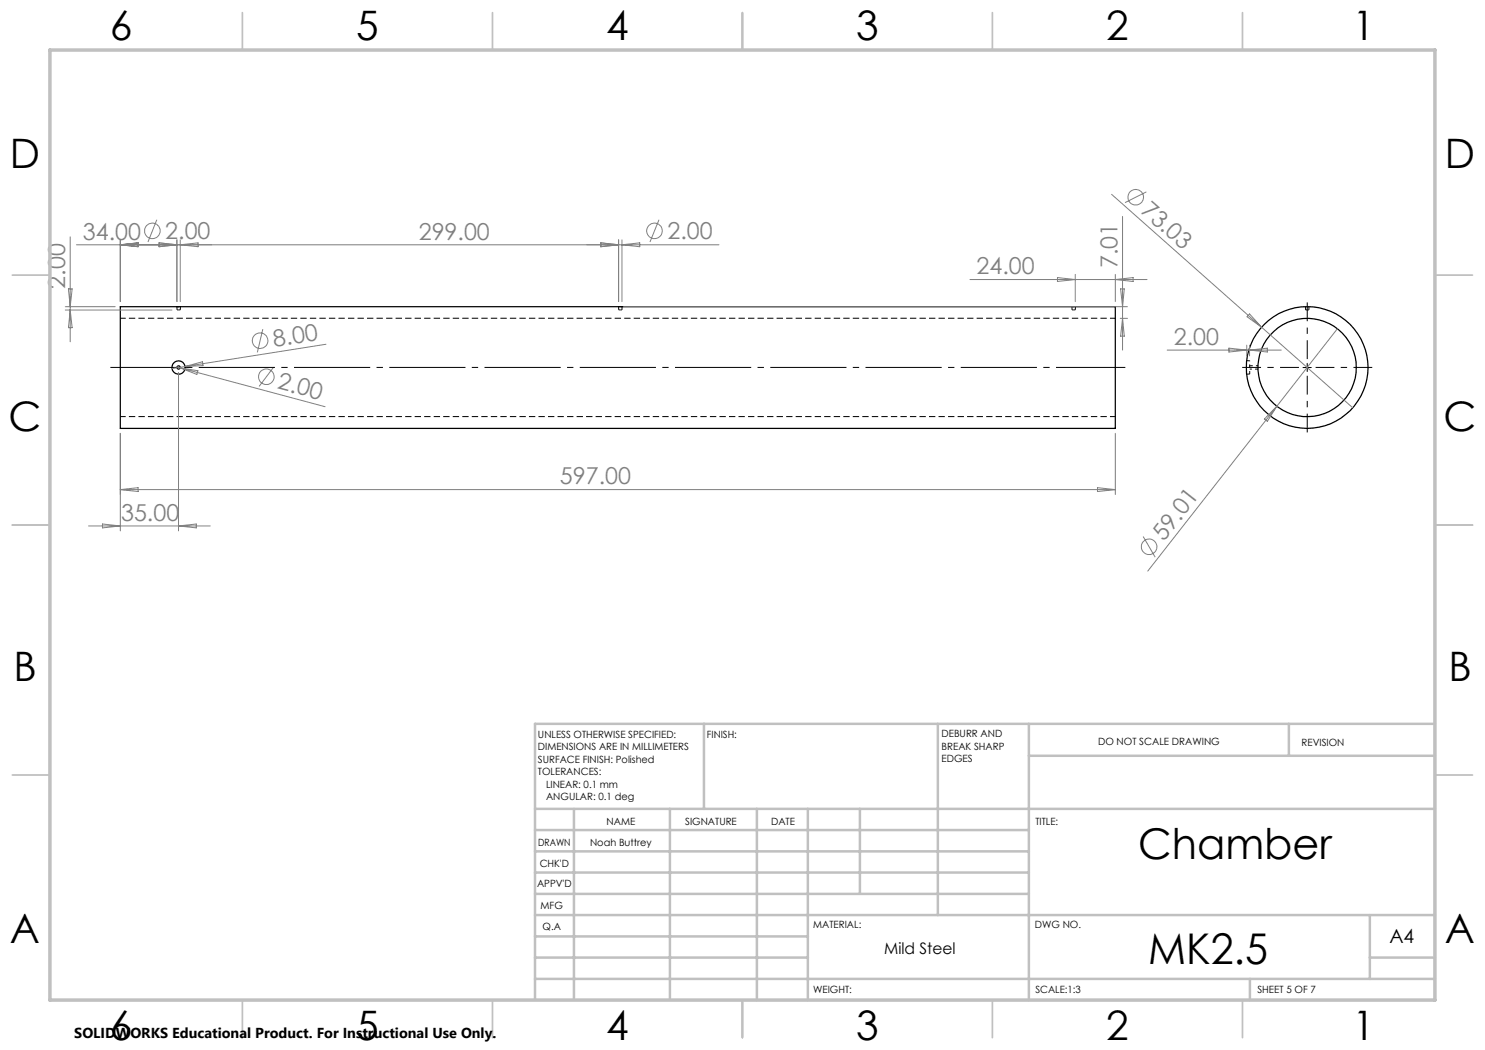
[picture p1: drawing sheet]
<svg xmlns="http://www.w3.org/2000/svg" width="297mm" height="210mm" viewBox="0 0 297 210" stroke-linecap="round" stroke-linejoin="round" font-family="sans-serif">
<path d="M35.4 62h.3M35.4 61.3h.4M35.7 62h.4M123.7 62h.4M124.1 62h.3M214.4 62h.3M214.7 61.3h.1M214.7 62h.4M249.3 74.8h.6M249.9 72.2h-.6" fill="none" stroke="#000" stroke-width=".2" stroke-dasharray="1.3 .6" stroke-linecap="butt"/>
<path d="M223.1 63.6h-199M24.1 83.3h199" fill="none" stroke="#000" stroke-width=".2" stroke-dasharray="1.3 .6" stroke-dashoffset=".2" stroke-linecap="butt"/>
<path d="M35.4 61.3v.7M36.1 62v-.7M123.7 61.3v.7M124.4 62v-.7M214.4 61.3v.7M215.1 62v-.7M261.1 62h.7M261.1 61.3v.7M261.8 62v-.7" fill="none" stroke="#000" stroke-width=".2" stroke-dasharray="1.3 .6" stroke-dashoffset=".3" stroke-linecap="butt"/>
<g fill="none" stroke="#000" stroke-width=".25">
<path d="M24.1 61.3h199v24.4h-199z"/>
<circle cx="35.7" cy="73.5" r="1.33"/>
<circle cx="35.7" cy="73.5" r=".33"/>
<circle cx="261.4" cy="73.5" r="9.8"/>
<circle cx="261.4" cy="73.5" r="12.2"/>
</g>
<path d="M249.9 73.5v-1.3M249.9 74.8v-1.3" fill="none" stroke="#000" stroke-width=".2" stroke-dasharray="1.3 .6" stroke-dashoffset=".7" stroke-linecap="butt"/>
<path d="M249.9 73.8h1.7M251.6 73.2h-1.7" fill="none" stroke="#000" stroke-width=".2" stroke-dasharray="1.3 .6" stroke-dashoffset=".8" stroke-linecap="butt"/>
<g fill="none" stroke="#808080" stroke-width=".2">
<path d="M222.3 38.9l48.2 42.7M229.3 38.4l-4.3 2.1M13.7 57.8h.7l-.4 3.5zM14 47.4v21M15.3 49h128.5M24.1 48v12.3M24.1 49l3.5-.4v.7zM31.4 43.9l-1.8 4.5M31.8 48.6l3.6 .4-3.6 .3zM35.4 48v12.3M36.1 48v12.3M36.1 49l3.5-.4v.7z"/>
<path d="M120.2 48.6l3.5 .4-3.5 .3zM123.7 48v12.3M124.4 48v12.3M124.4 49l3.6-.4v.7zM131.8 43.9l-1.8 4.5M194 55.9h35.4M211.5 55.5l3.6 .4-3.6 .4zM215.1 54.9v5.4M223.1 54.9v5.4M223.1 55.9l3.5-.4v.8zM224.1 57.8h.8l-.4 3.5zM224.5 43.3v26.7"/>
<path d="M13.1 61.3h9.9M13.1 62h21.3M14 62l.4 3.5h-.7zM35.4 73.4l.7 .2M35.7 74.5v31.7M36.1 73.6l28.9 7.7M36.1 73.6l3.5 .5-.2 .8zM37 73.3l3.5-1 .1 .8zM52.6 65.8l-1.1 4.7M54.7 73.4l-2.9 3.9M65.2 68.9l-30.8 4.8M124.7 61.3h100.8"/>
<path d="M224 63.7h1.5M224.5 63.7l.4 3.5h-.8zM233.4 70h22.9M245.8 69.6l3.5 .4-3.5 .4zM249.3 69v2.2M249.9 69v2.2M249.9 70l3.6-.4v.8zM249.9 62.8l2.4 2.6-2.9-2zM267.5 65.7l-12.1 15.5M24.1 86.7v19.5M24.1 97.9h199M24.1 97.9l3.5-.4v.8z"/>
<path d="M219.5 97.5l3.6 .4-3.6 .4zM223.1 86.7v12.2M255.4 81.2l-25.8 33M255.4 81.2l-1.9 3.1-.6-.5zM17.7 105.2h24.4M20.5 104.8l3.6 .4-3.6 .4zM35.7 105.2l3.6-.4v.8zM228.6 107.3l2.4 4.1"/>
<circle cx="227.2" cy="39.5" r="1.55"/>
<circle cx="30.5" cy="46.2" r="1.56"/>
<circle cx="130.9" cy="46.2" r="1.56"/>
<circle cx="52" cy="68.1" r="1.56"/>
<circle cx="53.3" cy="75.4" r="1.57"/>
<circle cx="229.8" cy="109.4" r="1.55"/>
</g>
<path d="M259.8 73.5h-11.4M261.4 71.8v-11.3M261.4 75.2v11.3M263.1 73.5h11.4" fill="none" stroke="#000" stroke-width=".2" stroke-dasharray="15.2 1.3 1.3 1.3" stroke-dashoffset="11.5" stroke-linecap="butt"/>
<path d="M225.1 73.5h-203" fill="none" stroke="#000" stroke-width=".2" stroke-dasharray="15.2 1.3 1.3 1.3" stroke-dashoffset="1.4" stroke-linecap="butt"/>
<path d="M260.6 73.5h1.7M261.4 72.7v1.6" fill="none" stroke="#000" stroke-width=".2"/>
<g fill="none" stroke="#c0c0c0" stroke-width=".35">
<path d="M48.5 2.5v7.5M98.5 2.5v7.5M148.5 2.5v7.5M198.5 2.5v7.5M248.5 2.5v7.5M2.5 55h7.5M287 55h7.5M2.5 105h7.5M287 105h7.5M2.5 155h7.5M287 155h7.5M48.5 200v7.5"/>
<path d="M98.5 200v7.5M148.5 200v7.5M198.5 200v7.5M248.5 200v7.5"/>
</g>
<g fill="none" stroke="#c0c0c0" stroke-width=".5">
<path d="M140.8 144.8v17M187.6 144.8v38.2M205.8 144.8v55.2M205.8 151.2h81.2M257.8 144.8v6.4M287 144.8h-180v55.2M107 161.8h180M107 178.8h98.8M107 174.5h98.8M107 170.3h98.8M107 166h98.8M114.8 161.8v38.2"/>
<path d="M134 161.8v38.2M151.4 161.8v38.2M161.6 161.8v38.2M172 161.8v17M107 195.8h180M107 191.5h54.6M107 187.3h54.6M107 183h180M250 195.8v4.2M274 191.5h13M274 183v12.8"/>
</g>
<path d="M10 10h277v190h-277z" fill="none" stroke="#c0c0c0" stroke-width=".7"/>
<g font-size="8.5">
<text x="227.6" y="171.8">Chamber</text>
<text x="229.6" y="192.7">MK2.5</text>
</g>
<g font-size="8.1">
<text x="22" y="8">6</text>
<text x="71.2" y="8">5</text>
<text x="121.2" y="8">4</text>
<text x="171.3" y="8">3</text>
<text x="221.3" y="8">2</text>
<text x="270.5" y="8">1</text>
<text x="2" y="33.6">D</text>
<text x="289" y="33.6">D</text>
<text x="1.7" y="86.1">C</text>
<text x="288.7" y="86.1">C</text>
<text x="2.7" y="136.1">B</text>
<text x="289.7" y="136.1">B</text>
<text x="2" y="188.6">A</text>
<text x="289" y="188.6">A</text>
<text x="22" y="208">6</text>
<text x="71.2" y="208">5</text>
<text x="121.2" y="208">4</text>
<text x="171.3" y="208">3</text>
<text x="221.3" y="208">2</text>
<text x="270.5" y="208">1</text>
</g>
<g font-size="4.7" fill="#808080">
<text x="16.6" y="47.9">34.00</text>
<text x="33.1" y="47.9">2.00</text>
<text x="83.8" y="47.9">299.00</text>
<text x="133.5" y="47.9">2.00</text>
<text x="227.9" y="42.4" transform="rotate(42 227.9 42.4)">73.03</text>
<text x="223.5" y="53.6" transform="rotate(-90 223.5 53.6)">7.01</text>
<text x="13.1" y="57.7" transform="rotate(-90 13.1 57.7)">2.00</text>
<text x="195.3" y="54.9">24.00</text>
<text x="54.8" y="69.4" transform="rotate(-9 54.8 69.4)">8.00</text>
<text x="234.7" y="69">2.00</text>
<text x="55.3" y="77.7" transform="rotate(15 55.3 77.7)">2.00</text>
<text x="112" y="96.9">597.00</text>
<text x="24.2" y="104.2">35.00</text>
<text x="232.8" y="108.4" transform="rotate(-52 232.8 108.4)">59.01</text>
</g>
<text font-size="3.9" x="277.9" y="188.5">A4</text>
<text font-size="3.2" x="176.8" y="190.9">Mild Steel</text>
<text font-size="2.9" x="14.9" y="207.6">SOLIDWORKS Educational Product. For Instructional Use Only.</text>
<g font-size="2">
<text x="107.6" y="147.6">UNLESS OTHERWISE SPECIFIED:</text>
<text x="141.4" y="147.6">FINISH:</text>
<text x="188.3" y="147.5">DEBURR AND</text>
<text x="188.3" y="150">BREAK SHARP</text>
<text x="219.6" y="149">DO NOT SCALE DRAWING</text>
<text x="260.3" y="149.2">REVISION</text>
<text x="107.6" y="150.1">DIMENSIONS ARE IN MILLIMETERS</text>
<text x="107.6" y="152.6">SURFACE FINISH: Polished</text>
<text x="107.6" y="155.1">TOLERANCES:</text>
<text x="188.3" y="152.5">EDGES</text>
<text x="109.2" y="157.6">LINEAR: 0.1 mm</text>
<text x="109.2" y="160.1">ANGULAR: 0.1 deg</text>
<text x="121.3" y="165">NAME</text>
<text x="137" y="164.9">SIGNATURE</text>
<text x="154.2" y="164.9">DATE</text>
<text x="207.1" y="164.9">TITLE:</text>
<text x="107.6" y="169.1">DRAWN</text>
<text x="107.9" y="173.3">CHK'D</text>
<text x="118" y="169.1">Noah Buttrey</text>
<text x="107.4" y="177.4">APPV'D</text>
<text x="108.1" y="181.8">MFG</text>
<text x="108.5" y="186">Q.A</text>
<text x="162.6" y="185.5">MATERIAL:</text>
<text x="207" y="185.5">DWG NO.</text>
<text x="162.6" y="198.5">WEIGHT:</text>
<text x="207.1" y="198.6">SCALE:1:3</text>
<text x="251.5" y="198.6">SHEET 5 OF 7</text>
</g>
</svg>
